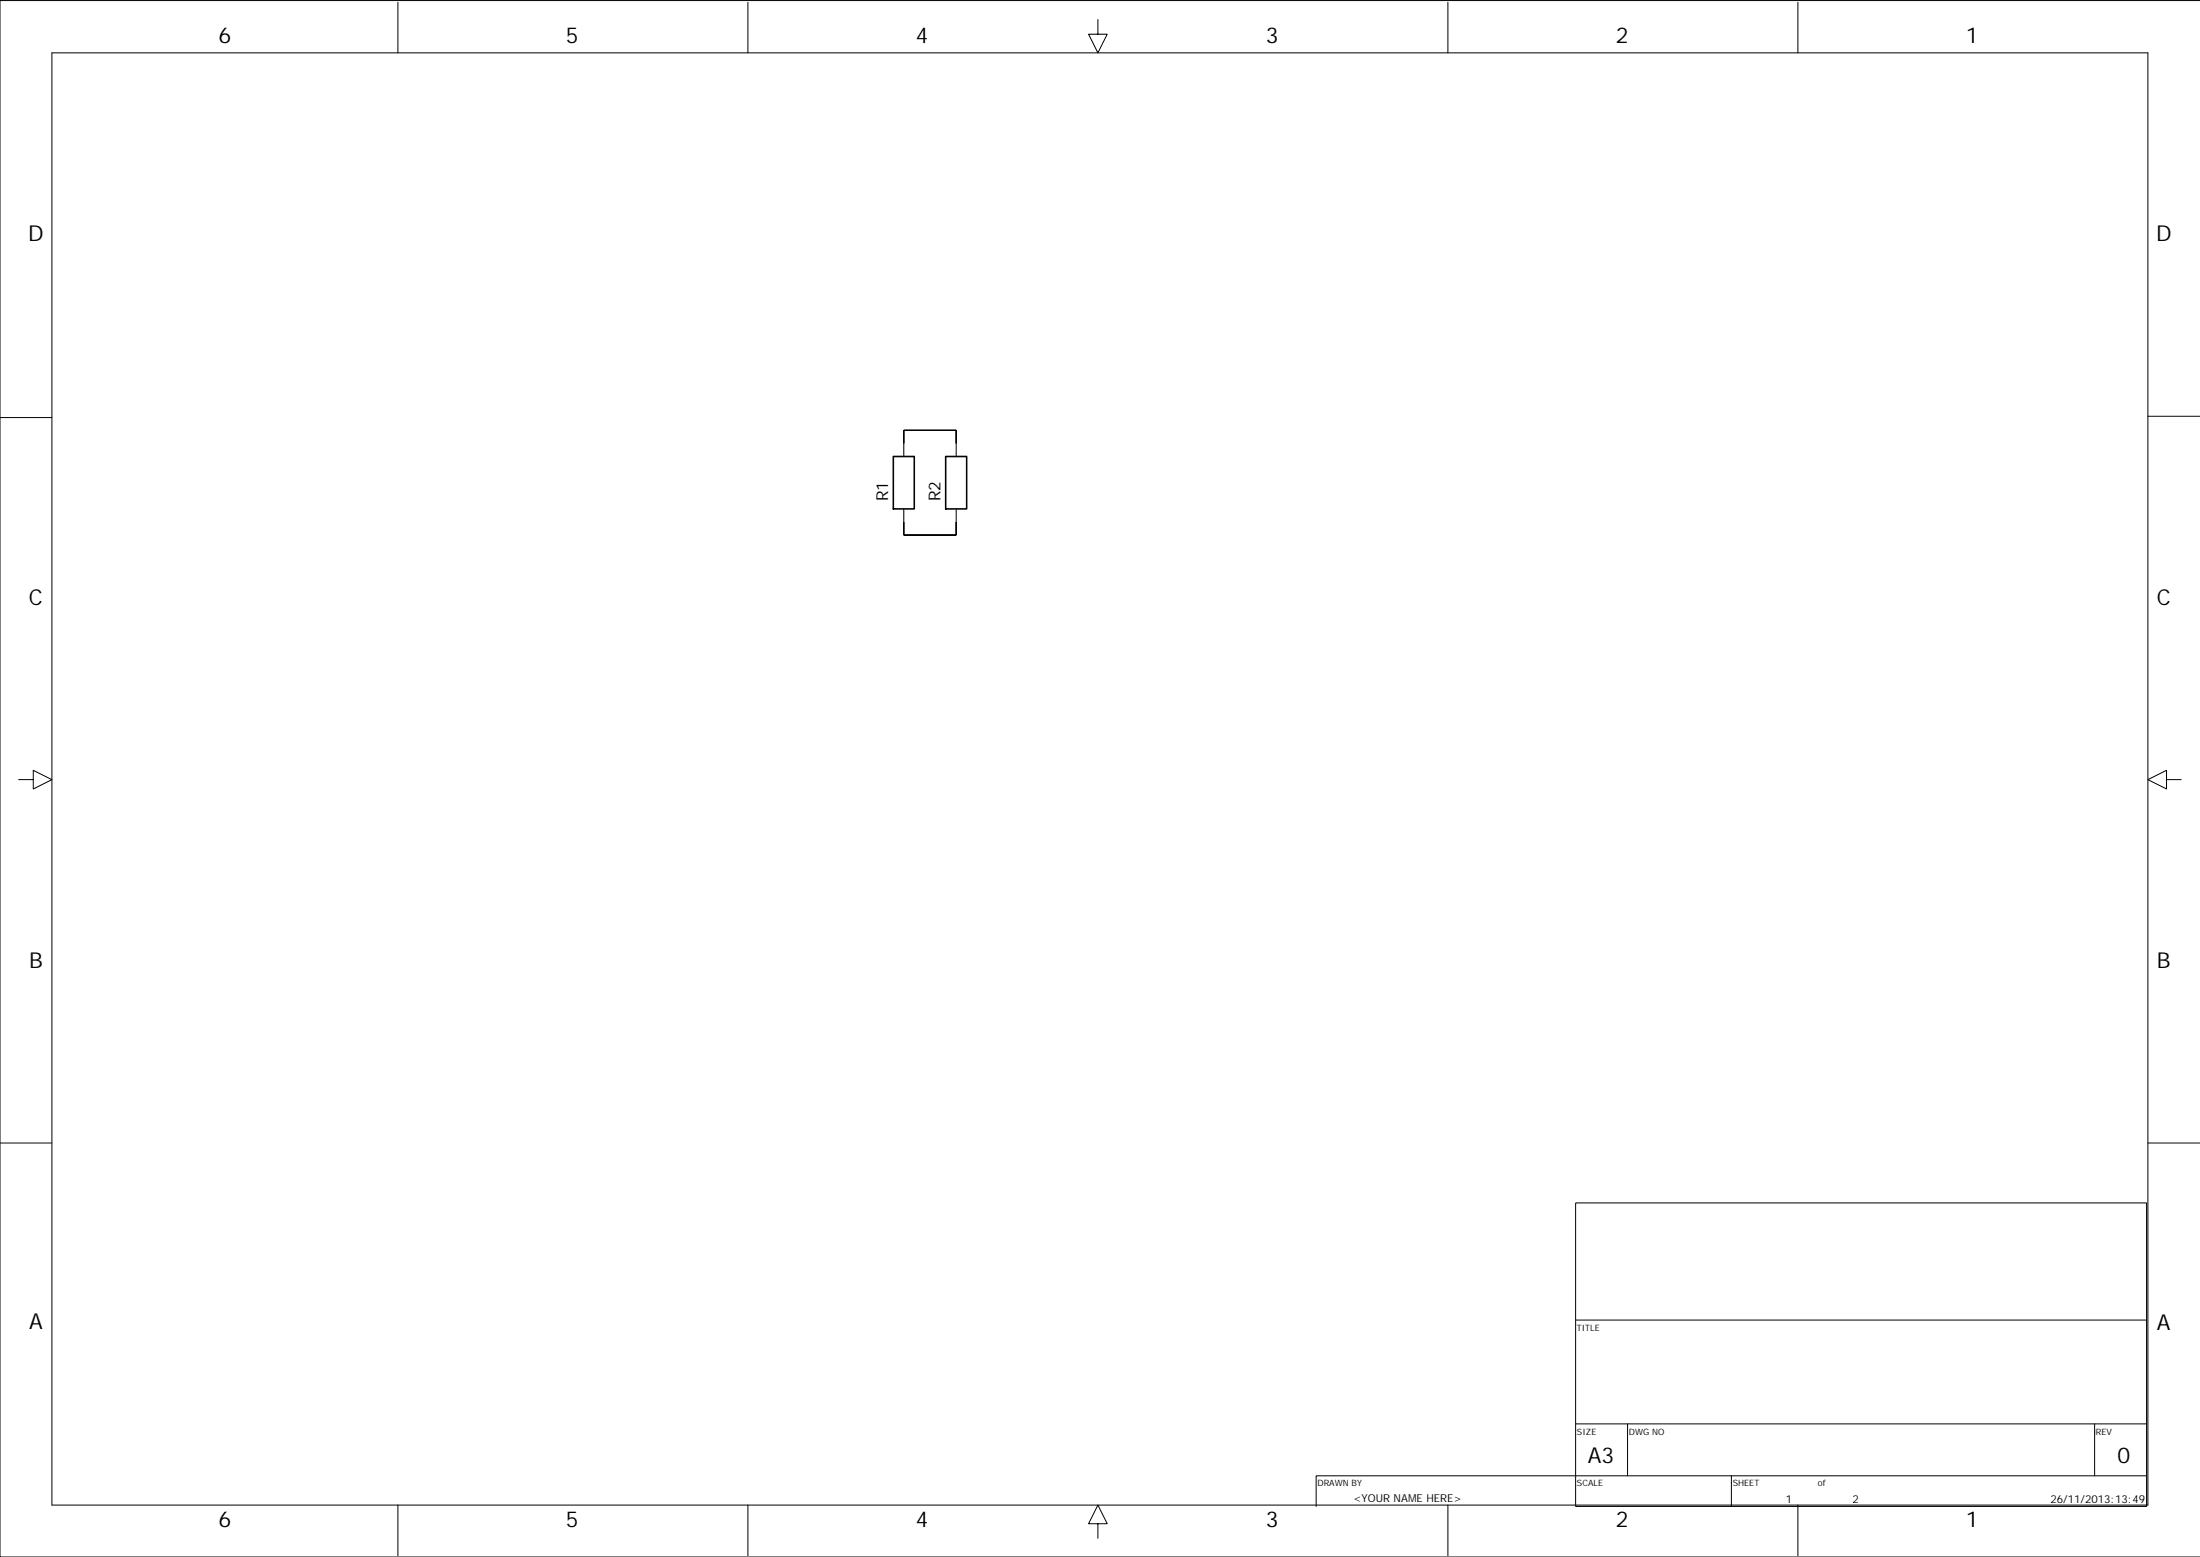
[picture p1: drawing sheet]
<svg xmlns="http://www.w3.org/2000/svg" width="420mm" height="297mm" viewBox="0 0 420 297" stroke-linecap="round" stroke-linejoin="round" font-family="sans-serif">
<g fill="none" stroke="#000" stroke-width=".19">
<path d="M9.9 10.1h400v277h-400zM75.9 .4v9.7M142.7 .4v9.7M209.5 3.7v2.8h1.8l-1.8 3.6-1.8-3.6h1.8M276.3 .4v9.7M343.1 .4v9.7M419.9 .1h-419.9v296.9h419.9M0 79.7h9.9M409.9 79.4h9.9M172.5 87.1v-5h10v5M172.5 97.1v5h10v-5M3.6 148.7h2.7v-1.7l3.6 1.7-3.6 1.8v-1.8"/>
<path d="M413.4 148.7v-1.7l-3.5 1.7 3.5 1.8v-1.8h2.8M0 218.1h9.9M409.9 218.1h9.9M300.7 229.5h108.9v57.9h-108.9zM300.7 251.8h108.9M300.7 271.6h108.9M310.6 271.6v9.9M399.7 271.6v9.9M75.9 287.1v9.7M142.7 287.1v9.7M209.5 290.7h1.8l-1.8-3.6-1.8 3.6h1.8v2.8M276.3 287.1v9.7"/>
<path d="M330.4 281.5v5.9M343.1 287.1v9.7M409.6 281.5h-158.5v5.9"/>
</g>
<path d="M170.5 87.1h4v10h-4zM180.5 87.1h4v10h-4z" fill="none" stroke="#000" stroke-width=".3"/>
<g fill="#000" stroke="#000" stroke-width=".19">
<path d="M172.5 82.1v2.5z" fill-rule="evenodd"/>
<path d="M172.5 99.6v2.5z" fill-rule="evenodd"/>
<path d="M182.5 82.1v2.5z" fill-rule="evenodd"/>
<path d="M172.5 82.1h10z" fill-rule="evenodd"/>
<path d="M182.5 99.6v2.5z" fill-rule="evenodd"/>
<path d="M172.5 102.1h10z" fill-rule="evenodd"/>
</g>
<g font-size="4.2">
<text x="41.7" y="8.2">6</text>
<text x="108" y="8.2">5</text>
<text x="174.8" y="8.2">4</text>
<text x="241.6" y="8.2">3</text>
<text x="308.3" y="8.2">2</text>
<text x="375.1" y="8.2">1</text>
<text x="5.4" y="46">D</text>
<text x="411.4" y="46">D</text>
<text x="5.5" y="115.3">C</text>
<text x="411.6" y="115.3">C</text>
<text x="5.5" y="184.7">B</text>
<text x="411.6" y="184.7">B</text>
<text x="5.5" y="253.5">A</text>
<text x="411.6" y="253.7">A</text>
<text x="303" y="279.1">A3</text>
<text x="404.1" y="279.1">0</text>
<text x="41.7" y="291.3">6</text>
<text x="108" y="291.3">5</text>
<text x="174.8" y="291.3">4</text>
<text x="241.6" y="291.3">3</text>
<text x="308.3" y="291.3">2</text>
<text x="375.1" y="291.3">1</text>
</g>
<g font-size="3.1">
<text x="169.5" y="95.6" transform="rotate(-90 169.5 95.6)">R1</text>
<text x="179.5" y="95.6" transform="rotate(-90 179.5 95.6)">R2</text>
</g>
<g font-size="2.1">
<text x="258.3" y="286.6">&lt;YOUR NAME HERE&gt;</text>
<text x="340.8" y="286.8">1</text>
<text x="353.5" y="286.8">2</text>
<text x="391.3" y="286.8">26/11/2013:13:49</text>
</g>
<g font-size="1.7">
<text x="300.9" y="253.9">TITLE</text>
<text x="300.9" y="273.7">SIZE</text>
<text x="310.8" y="273.7">DWG NO</text>
<text x="400" y="273.7">REV</text>
<text x="251.4" y="283.6">DRAWN BY</text>
<text x="300.9" y="283.6">SCALE</text>
<text x="330.6" y="283.6">SHEET</text>
<text x="346.9" y="283.5">of</text>
</g>
</svg>
